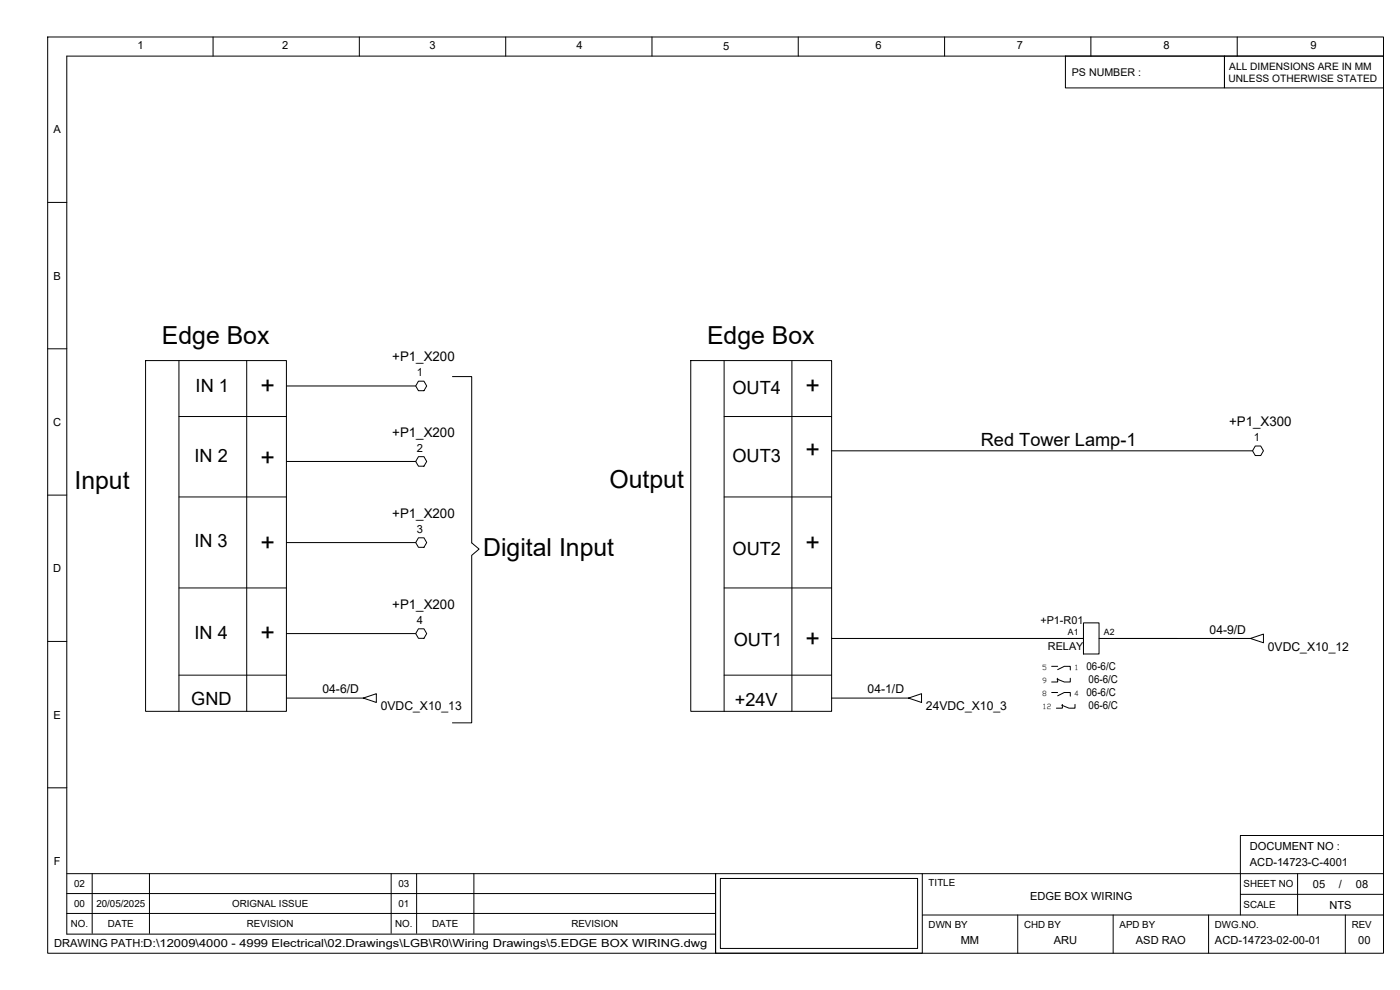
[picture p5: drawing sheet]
<svg xmlns="http://www.w3.org/2000/svg" width="420mm" height="297mm" viewBox="0 0 420 297" stroke-linecap="round" stroke-linejoin="round" font-family="sans-serif">
<g fill="none" stroke="#000" stroke-width=".3">
<path d="M14.3 11.1h400.9v274.9h-400.9zM63.9 11.1v5.7M107.8 11.1v5.7M151.8 11.1v5.7M195.7 11.1v5.7M239.6 11.1v5.7M283.5 11.1v5.7M319.7 16.8h47.8v9.6h-47.8zM327.4 11.1v5.7M367.5 16.8h47.7v9.6h-47.7zM371.3 11.1v5.7M415.2 16.8h-395.2v263.5h194.8"/>
<path d="M14.3 60.7h5.7M14.3 104.7h5.7M43.7 108.2h42.3v105.2h-42.3zM53.7 108.2v105.2M74 108.2v105.2M86 115.8h38.8M125.6 114.4h1.6l.9 1.4-.9 1.4h-1.6l-.8-1.4zM135.8 113h5.8v49.9l2.2 1.8-2.2 1.9v50.3h-5.8M207.3 108.2h42.3v105.2h-42.3zM217.3 108.2v105.2M237.7 108.2v105.2M53.7 125h32.3"/>
<path d="M86 138.5h38.8M125.6 137h1.6l.9 1.5-.9 1.4h-1.6l-.8-1.4zM217.3 125h32.3M249.6 135.3h126.3M376.7 133.8h1.7l.8 1.5-.8 1.4h-1.7l-.8-1.4zM14.3 148.6h5.7M53.7 149.1h32.3M217.3 149.1h32.3M53.7 176.4h32.3M86 162.8h38.8M125.6 161.4h1.6l.9 1.4-.9 1.4h-1.6l-.8-1.4zM217.3 176.4h32.3"/>
<path d="M14.3 192.5h5.7M86 190.1h38.8M125.6 188.7h1.6l.9 1.4-.9 1.4h-1.6l-.8-1.4zM249.6 191.6h75.6M315.6 199.9h1.8M325.2 186.9h4.6v9.3h-4.6zM329.8 191.6h23.6M334.5 191.6h40.8l3.9-1.3v2.6l-3.9-1.3M53.7 202.6h32.3M86 209.5h23l3.9-1.4v2.7l-3.9-1.3M217.3 202.6h32.3M249.6 209.5h23l4-1.4v2.7l-4-1.3"/>
<path d="M315.6 207.8h1.8M317.4 200.9l2-1h1.8v1.1M317.4 203.5v1.1h-1.8M317.4 208.8l2-1h1.8v1.1M318.8 211.4v1.1h-1.8M321.2 203.5v1.1h-1.8l-2.2-.9M322.6 211.4v1.1h-1.8l-2.2-.9M14.3 236.4h5.7M415.2 250.7h-42.9v23.8M20 262.1h194.8v23.9M20 268.1h194.8M20 274.1h194.8"/>
<path d="M27.7 262.1v17.9M44.9 262.1v17.9M117.4 262.1v17.9M125 262.1v17.9M142.2 262.1v17.9M214.8 262.1h62v23.9h-62zM216.2 263.6h59.2v21h-59.2zM276.8 262.1h138.4M276.8 274.5h138.4M305.4 274.5v11.5M334.1 274.5v11.5M362.7 274.5v11.5"/>
<path d="M372.3 268.3h42.9M389.4 262.1v12.4M403.8 274.5v11.5"/>
</g>
<g font-size="7.4">
<text x="48.6" y="103.3">Edge Box</text>
<text x="212.2" y="103.3">Edge Box</text>
<text x="78.1" y="118.3">+</text>
<text x="241.8" y="118.3">+</text>
<text x="241.8" y="137.4">+</text>
<text x="78.1" y="139.9">+</text>
<text x="22.4" y="146.6">Input</text>
<text x="182.9" y="146.4">Output</text>
<text x="78.1" y="165.2">+</text>
<text x="145" y="166.8">Digital Input</text>
<text x="241.8" y="165.2">+</text>
<text x="78.1" y="192.4">+</text>
<text x="241.8" y="194.1">+</text>
</g>
<g font-size="5.5">
<text x="58.7" y="117.7">IN 1</text>
<text x="219.8" y="118.3">OUT4</text>
<text x="294.4" y="133.7">Red Tower Lamp-1</text>
<text x="58.4" y="138.6">IN 2</text>
<text x="219.8" y="138.5">OUT3</text>
<text x="58.3" y="164.2">IN 3</text>
<text x="219.8" y="166.4">OUT2</text>
<text x="58.4" y="191.8">IN 4</text>
<text x="220.2" y="193.8">OUT1</text>
<text x="57.4" y="211.6">GND</text>
<text x="220.5" y="211.7">+24V</text>
</g>
<g font-size="4">
<text x="117.7" y="108.4">+P1_X200</text>
<text x="117.7" y="131">+P1_X200</text>
<text x="368.9" y="127.8">+P1_X300</text>
<text x="117.7" y="155.4">+P1_X200</text>
<text x="117.7" y="182.7">+P1_X200</text>
</g>
<g font-size="3.7">
<text x="363" y="190.1">04-9/D</text>
<text x="380.5" y="195.2">0VDC_X10_12</text>
<text x="96.8" y="208">04-6/D</text>
<text x="260.4" y="208">04-1/D</text>
<text x="114.3" y="213.1">0VDC_X10_13</text>
<text x="277.9" y="213.1">24VDC_X10_3</text>
</g>
<g font-size="3.4">
<text x="125.1" y="112.9">1</text>
<text x="125.1" y="135.5">2</text>
<text x="376.3" y="132.3">1</text>
<text x="125.1" y="159.9">3</text>
<text x="125.1" y="187.2">4</text>
</g>
<g font-size="3.3">
<text x="41.3" y="14.7">1</text>
<text x="84.7" y="14.8">2</text>
<text x="128.9" y="14.7">3</text>
<text x="173" y="14.8">4</text>
<text x="217" y="15.1">5</text>
<text x="262.7" y="14.7">6</text>
<text x="305.1" y="14.7">7</text>
<text x="349.2" y="14.8">8</text>
<text x="393.3" y="14.8">9</text>
<text x="16.1" y="40">A</text>
<text x="16.1" y="83.9">B</text>
<text x="16" y="127.8">C</text>
<text x="16" y="171.7">D</text>
<text x="312.2" y="187.2">+P1-R01</text>
<text x="314.5" y="195">RELAY</text>
<text x="326.1" y="200.9">06-6/C</text>
<text x="326.1" y="208.8">06-6/C</text>
<text x="326.7" y="204.8">06-6/C</text>
<text x="16.1" y="215.6">E</text>
<text x="326.7" y="212.7">06-6/C</text>
<text x="375.1" y="255">DOCUMENT NO :</text>
<text x="16.2" y="259.5">F</text>
<text x="375.1" y="259.7">ACD-14723-C-4001</text>
<text x="394" y="266.4">05</text>
<text x="401.8" y="266.4">/</text>
<text x="406.9" y="266.4">08</text>
<text x="309.1" y="270">EDGE BOX WIRING</text>
<text x="399" y="272.6">NTS</text>
<text x="16.2" y="284.1">DRAWING PATH:D:\12009\4000 - 4999 Electrical\02.Drawings\LGB\R0\Wiring Drawings\5.EDGE BOX WIRING.dwg</text>
<text x="288.3" y="283.4">MM</text>
<text x="316.2" y="283.4">ARU</text>
<text x="340.9" y="283.4">ASD RAO</text>
<text x="364.6" y="283.1">ACD-14723-02-00-01</text>
<text x="407.6" y="283.4">00</text>
</g>
<text font-size="3.2" x="321.7" y="22.8">PS NUMBER :</text>
<g font-size="3.1">
<text x="368.9" y="20.9">ALL DIMENSIONS ARE IN MM</text>
<text x="368.7" y="24.6">UNLESS OTHERWISE STATED</text>
</g>
<g font-size="2.9">
<text x="22.2" y="266.2">02</text>
<text x="119.6" y="266.2">03</text>
<text x="278.7" y="266">TITLE</text>
<text x="373.2" y="266.3">SHEET NO</text>
<text x="22.2" y="272.1">00</text>
<text x="28.9" y="272.1">20/05/2025</text>
<text x="69.7" y="272.1">ORIGNAL ISSUE</text>
<text x="119.6" y="272.1">01</text>
<text x="373.2" y="272.5">SCALE</text>
<text x="21.3" y="278.1">NO.</text>
<text x="32.3" y="278.1">DATE</text>
<text x="74.1" y="278.1">REVISION</text>
<text x="118.6" y="278.1">NO.</text>
<text x="129.7" y="278.1">DATE</text>
<text x="171.5" y="278.1">REVISION</text>
<text x="278.7" y="278.4">DWN BY</text>
<text x="307.3" y="278.4">CHD BY</text>
<text x="336" y="278.4">APD BY</text>
<text x="364.6" y="278.4">DWG.NO.</text>
<text x="405.7" y="278.4">REV</text>
</g>
<g font-size="2.6">
<text x="320.5" y="190.6">A1</text>
<text x="331.3" y="190.6">A2</text>
</g>
<g font-size="2.2">
<text x="312.8" y="200.9">5</text>
<text x="322.4" y="200.9">1</text>
<text x="312.8" y="204.8">9</text>
<text x="312.8" y="208.8">8</text>
<text x="322.4" y="208.8">4</text>
<text x="312.8" y="212.7">12</text>
</g>
</svg>
